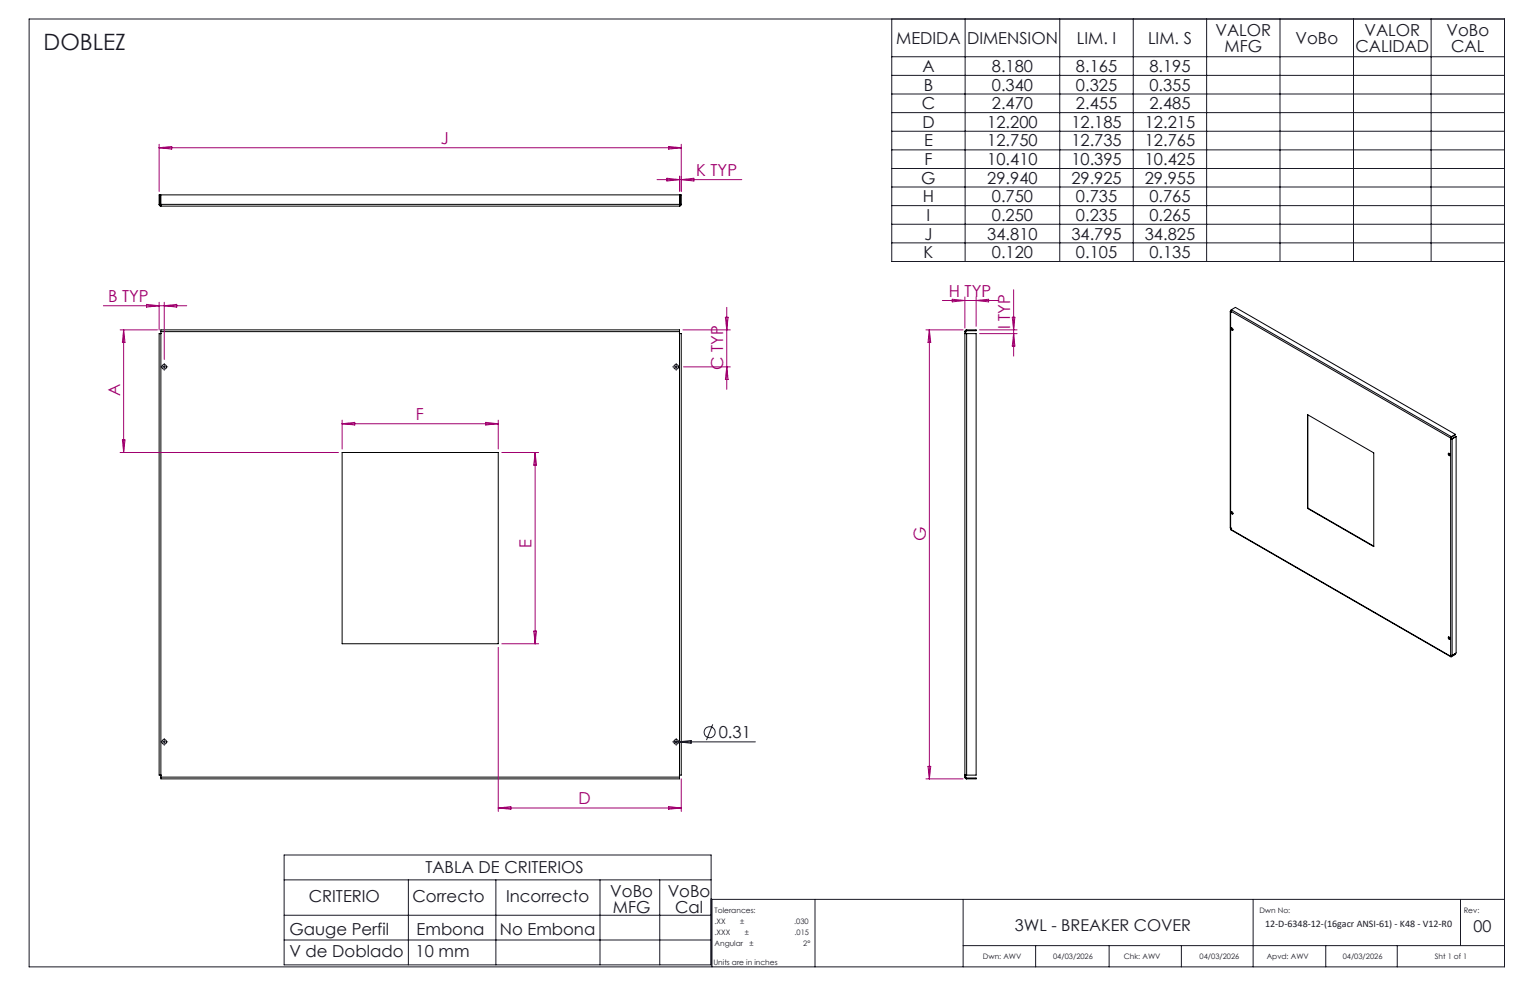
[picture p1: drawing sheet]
<svg xmlns="http://www.w3.org/2000/svg" width="432mm" height="279mm" viewBox="0 0 432 279" stroke-linecap="round" stroke-linejoin="round" font-family="sans-serif">
<g fill="none" stroke="#000" stroke-width=".28">
<path d="M44.9 57.7l.1 .3 .4 .2M44.9 57.7v-2.7h.3v2.7M44.9 57.7h.3M45.2 57.7l.2 .2M45.4 57.7v.5M45.4 57.7v-2.7h146.4v2.7M45.4 57.7h146.4M45.4 58.2h146.4M191.8 57.7v.5M192 57.7l-.2 .2M192 57.7v-2.7h.3v2.7M192 57.7h.3"/>
<path d="M192.3 57.7l-.2 .4-.3 .1M45.4 93.6v-.5h146.4v.5M45.4 94.2h-.5v124.6h.5M45.4 93.6h146.4M45.4 93.6v125.7M45.4 94.1h.1M45.4 94.2h.1M191.7 94.1h.1M191.7 94.2h.1M191.8 94.2h.5v124.6h-.5M191.8 93.6v125.7M272.3 94.2h.5"/>
<path d="M272.3 93.6h.3M272.3 94.1h.3M272.3 93.6v125.7M272.6 93.6v.6M272.8 93.3l-.2 .3M272.8 93.1l-.4 .2-.1 .3M272.8 93.1h2.7v.2h-2.7M272.8 94.2h2.7v124.6h-2.7M272.8 93.1v.2M272.8 94.2v124.6M347.2 87.9l.1 61.2M347.3 88.1h.1"/>
<path d="M347.3 87.8v.3M347.3 87.8l62.1 35.8M347.3 87.8v61.6M347.5 92.5l.4 .2a.26 .26 0 0 1 .1 .4 .26 .26 0 0 1-.4 .1zM347.5 87.4l-.2 .4M347.5 87.4l62.1 35.9M347.5 87.4l1.2-.7 62 35.9M347.6 92.5v.4l.3 .3M369 117l18.7 10.8v26.5l-18.7-10.8zM369.1 117.1v26.3M96.6 127.7h44v54h-44zM408.7 128h.4l.1 .6-.4-.2z"/>
<path d="M408.9 127.9v.3l.3 .4M409.4 123.9h.1M409.4 123.9h.4M409.4 123.6v61.6M409.5 123.8h.1M409.5 123.8h.2M409.5 123.5l-.1 .1M409.5 123.5v.3M409.5 123.8l-.1 .1M409.6 123.3l-.2 .3M409.6 123.4l-.1 .1M409.6 123.3v.1"/>
<path d="M409.7 123.8l.1 .1M409.8 123.9v61.1M410.7 122.6l-1.1 .8M410.7 122.6l-1.1 .7M411 123.2l-1.2 .7M411 123.2v61.1l-1.2 .7M411 123.2l-1.3 .6M347.3 149.1h.1M347.3 149.4l62.1 35.9M347.3 149.4l62.1 35.8M347.5 144.4l.4 .2a.26 .26 0 0 1 .1 .3 .26 .26 0 0 1-.3 .2zM347.6 144.4v.3l.3 .3"/>
<path d="M369.1 143.4l-.1 .1M369.1 143.4l18.6 10.7M408.7 179.8l.5 .2a.25 .25 0 0 1 .1 .3 .25 .25 0 0 1-.4 .1zM408.9 179.7v.4l.3 .3M409.4 185h.4M409.4 185h.1M409.4 185.2l.2 .1M409.5 185.1l.1 .1M409.5 185v.1M409.5 185.1l-.1 .1M409.6 185.2v.1M410.6 184.5l.1 .1"/>
<path d="M410.7 184.6l-1.1 .7M410.7 184.6l-1.1 .6M45.4 219.3v.5h146.4v-.5M45.4 219.3h146.4M45.4 218.8h.1M191.7 218.8h.1M272.3 219.3l.1 .3 .4 .2M272.3 219.3h.3M272.6 219.3l.2 .3M272.8 218.8h-.5h.3v.5M272.8 219.6h2.7v.2h-2.7M272.8 219.6v.2"/>
<circle cx="46.3" cy="103.5" r=".66"/>
<circle cx="190.8" cy="103.5" r=".66"/>
<circle cx="46.3" cy="209.4" r=".66"/>
<circle cx="190.8" cy="209.4" r=".66"/>
</g>
<g fill="none" stroke="#191924" stroke-width=".28">
<path d="M8.2 5.4h416.4v267.5h-416.4zM251.7 5.4v68.4h172.9M251.7 16h172.9M272.4 5.4v68.4M299.1 5.4v68.4M319.8 5.4v68.4M340.5 5.4v68.4M361.2 5.4v68.4M382 5.4v68.4M403.9 5.4v68.4M251.7 21.3h172.9M251.7 26.5h172.9"/>
<path d="M251.7 31.8h172.9M251.7 37h172.9M251.7 42.3h172.9M251.7 47.6h172.9M251.7 52.8h172.9M251.7 58h172.9M251.7 63.3h172.9M251.7 68.5h172.9M45.9 103.5h.8M46.4 103.1v.9M190.4 103.5h.8M190.8 103.1v.9"/>
<path d="M45.9 209.4h.8M46.4 209v.8M190.1 209.4h23.1M190.8 209v.8M191.5 209.4l3.6-.4v.8zM201.2 204.4l-1.8 4.5M80.2 241.3h120.5v31h-120.5zM80.2 248.3h120.5M80.2 258.3h120.5M115.3 248.3v24M139.9 248.3v24M169.3 248.3v24"/>
<path d="M186.2 248.3v24M230 253.8v19.1M271.8 253.8v19.1M353.7 253.8v19.1M412.2 253.8v13.1M424.6 253.8h-223.7v19.1M80.2 265.3h120.5M271.8 266.9h152.8M292.3 266.9v6M313 266.9v6M333.4 266.9v6M374.2 266.9v6"/>
<path d="M394.3 266.9v6"/>
<circle cx="200.3" cy="206.6" r="1.55"/>
</g>
<g fill="none" stroke="#191924" stroke-width=".28" stroke-dasharray="15.2 1.3 1.3 1.3" stroke-linecap="butt">
<path d="M45.5 103.5h-.2M46.4 102.7v-.3M46.4 104.4v.2M47.2 103.5h.2M190 103.5h-.2M190.8 102.7v-.3M190.8 104.4v.2M191.7 103.5h.2M45.5 209.4h-.2M46.4 208.5v-.2M46.4 210.2v.2M47.2 209.4h.2"/>
<path d="M190 209.4h-.2M190.8 208.5v-.2M190.8 210.2v.2M191.7 209.4h.2"/>
</g>
<g fill="none" stroke="#a0006e" stroke-width=".28">
<path d="M44.9 40.7v13.3M44.9 41.7h147.4M44.9 41.7l3.6-.4v.8zM185.4 50.7h23.9M188.2 50.3l3.6 .4-3.6 .4zM188.7 41.3l3.6 .4-3.6 .4zM191.8 49.7v4.3M192.3 40.7v13.3M192.3 50.7l3.5-.4v.8zM29.2 86.3h23.5M33.9 93.1h10.5M34.9 93.1v34.6"/>
<path d="M34.9 93.1l.4 3.5h-.8zM41.3 85.9l3.6 .4-3.6 .4zM44.9 85.3v7.8M46.4 85.3v16.2M46.4 86.3l3.5-.4v.8zM192.8 93.1h13.3M204.7 89.5h.8l-.4 3.6zM205.1 86.7v23.2M261.3 93.1h10.5M262.3 93.1l.4 3.5h-.8zM262.3 93.1v126.7M266 84.8h15.8"/>
<path d="M268.7 84.5l3.6 .3-3.6 .4zM272.3 83.8v8.8M275.5 83.8v8.3M275.5 84.8l3.5-.3v.7zM276.5 93.1h10.6M276.5 94.2h10.6M285.7 89.5h.7l-.3 3.6zM286.1 81.8v18.7M286.1 94.2l.3 3.5h-.7zM96.6 118.6v8.1M96.6 119.6h44M96.6 119.6l3.5-.4v.7z"/>
<path d="M137.1 119.2l3.5 .4-3.5 .3zM140.6 118.6v8.1M192.9 103.5h13.2M205.1 103.5l.4 3.6h-.8zM33.9 127.7h61.6M34.5 124.1h.8l-.4 3.6zM141.6 127.7h10.4M151 127.7v54M151 127.7l.4 3.6h-.8zM150.6 178.1h.8l-.4 3.6zM140.6 182.7v46.3M141.6 181.7h10.4"/>
<path d="M192.3 219.8v9.2M261.3 219.8h10.5M261.9 216.3h.8l-.4 3.5zM140.6 228h51.7M140.6 228l3.6-.4v.8zM188.7 227.6l3.6 .4-3.6 .4z"/>
</g>
<text font-size="6.3" fill="#191924" x="12.3" y="14.1">DOBLEZ</text>
<g font-size="4.7" fill="#191924">
<text x="343" y="10.1">VALOR</text>
<text x="385.1" y="10.1">VALOR</text>
<text x="408.2" y="10.1">VoBo</text>
<text x="252.9" y="12.4">MEDIDA</text>
<text x="272.9" y="12.4">DIMENSION</text>
<text x="303.9" y="12.4">LIM. I</text>
<text x="324" y="12.4">LIM. S</text>
<text x="345.6" y="14.6">MFG</text>
<text x="365.6" y="12.4">VoBo</text>
<text x="382.5" y="14.6">CALIDAD</text>
<text x="409.6" y="14.6">CAL</text>
<text x="260.3" y="20.3">A</text>
<text x="279.9" y="20.3">8.180</text>
<text x="303.7" y="20.3">8.165</text>
<text x="324.4" y="20.3">8.195</text>
<text x="260.7" y="25.6">B</text>
<text x="279.9" y="25.6">0.340</text>
<text x="303.7" y="25.6">0.325</text>
<text x="324.4" y="25.6">0.355</text>
<text x="260.1" y="30.8">C</text>
<text x="279.9" y="30.8">2.470</text>
<text x="303.7" y="30.8">2.455</text>
<text x="324.4" y="30.8">2.485</text>
<text x="260.3" y="36.1">D</text>
<text x="260.8" y="41.3">E</text>
<text x="278.6" y="36.1">12.200</text>
<text x="278.6" y="41.3">12.750</text>
<text x="302.4" y="36.1">12.185</text>
<text x="302.4" y="41.3">12.735</text>
<text x="323.1" y="36.1">12.215</text>
<text x="323.1" y="41.3">12.765</text>
<text x="260.9" y="46.6">F</text>
<text x="278.6" y="46.6">10.410</text>
<text x="302.4" y="46.6">10.395</text>
<text x="323.1" y="46.6">10.425</text>
<text x="260" y="51.8">G</text>
<text x="278.6" y="51.8">29.940</text>
<text x="302.4" y="51.8">29.925</text>
<text x="323.1" y="51.8">29.955</text>
<text x="260.4" y="57.1">H</text>
<text x="279.9" y="57.1">0.750</text>
<text x="303.7" y="57.1">0.735</text>
<text x="324.4" y="57.1">0.765</text>
<text x="261.5" y="62.3">I</text>
<text x="279.9" y="62.3">0.250</text>
<text x="303.7" y="62.3">0.235</text>
<text x="324.4" y="62.3">0.265</text>
<text x="260.9" y="67.6">J</text>
<text x="278.6" y="67.6">34.810</text>
<text x="302.4" y="67.6">34.795</text>
<text x="323.1" y="67.6">34.825</text>
<text x="260.7" y="72.8">K</text>
<text x="279.9" y="72.8">0.120</text>
<text x="303.7" y="72.8">0.105</text>
<text x="324.4" y="72.8">0.135</text>
<text x="202.9" y="208.3">0.31</text>
<text x="120" y="246.5">TABLA DE CRITERIOS</text>
<text x="87.1" y="254.5">CRITERIO</text>
<text x="116.4" y="254.5">Correcto</text>
<text x="142.8" y="254.5">Incorrecto</text>
<text x="172.2" y="253.1">VoBo</text>
<text x="173" y="257.6">MFG</text>
<text x="188.4" y="253.1">VoBo</text>
<text x="190.5" y="257.6">Cal</text>
<text x="81.7" y="263.9">Gauge Perfil</text>
<text x="117.6" y="263.9">Embona</text>
<text x="141.1" y="263.9">No Embona</text>
<text x="81.7" y="270.1">V de Doblado</text>
<text x="117.3" y="270.1">10 mm</text>
</g>
<g font-size="4.7" fill="#a0006e">
<text x="124.4" y="40.7">J</text>
<text x="196.5" y="49.7">K TYP</text>
<text x="267.8" y="83.8">H TYP</text>
<text x="30.5" y="85.3">B TYP</text>
<text x="285.1" y="92.9" transform="rotate(-90 285.1 92.9)">I TYP</text>
<text x="204.1" y="104.4" transform="rotate(-90 204.1 104.4)">C TYP</text>
<text x="33.9" y="111.8" transform="rotate(-90 33.9 111.8)">A</text>
<text x="117.4" y="118.5">F</text>
<text x="150" y="154.6" transform="rotate(-90 150 154.6)">E</text>
<text x="261.3" y="152.8" transform="rotate(-90 261.3 152.8)">G</text>
<text x="163.3" y="227">D</text>
</g>
<g font-size="4.6" fill="#191924">
<text x="286.4" y="262.7">3WL - BREAKER COVER</text>
<text x="415.9" y="263">00</text>
</g>
<text font-size="2.8" fill="#191924" x="357" y="261.5">12-D-6348-12-(16gacr ANSI-61) - K48 - V12-R0</text>
<g font-size="2.1" fill="#191924">
<text x="201.7" y="257.6">Tolerances:</text>
<text x="355.4" y="257.8">Dwn No:</text>
<text x="413.1" y="257.8">Rev:</text>
<text x="201.7" y="260.7">.XX</text>
<text x="201.7" y="263.9">.XXX</text>
<text x="208.9" y="260.7">±</text>
<text x="210.2" y="263.9">±</text>
<text x="224.1" y="260.7">.030</text>
<text x="224.3" y="263.9">.015</text>
<text x="201.7" y="267">Angular</text>
<text x="211.5" y="267">±</text>
<text x="226.7" y="267">2°</text>
<text x="201.3" y="272.3">Units are in inches</text>
<text x="277.4" y="270.7">Dwn: AWV</text>
<text x="297.2" y="270.7">04/03/2026</text>
<text x="317.2" y="270.7">Chk: AWV</text>
<text x="338.6" y="270.7">04/03/2026</text>
<text x="357.5" y="270.7">Apvd: AWV</text>
<text x="378.9" y="270.7">04/03/2026</text>
<text x="404.9" y="270.7">Sht 1 of 1</text>
</g>
</svg>
